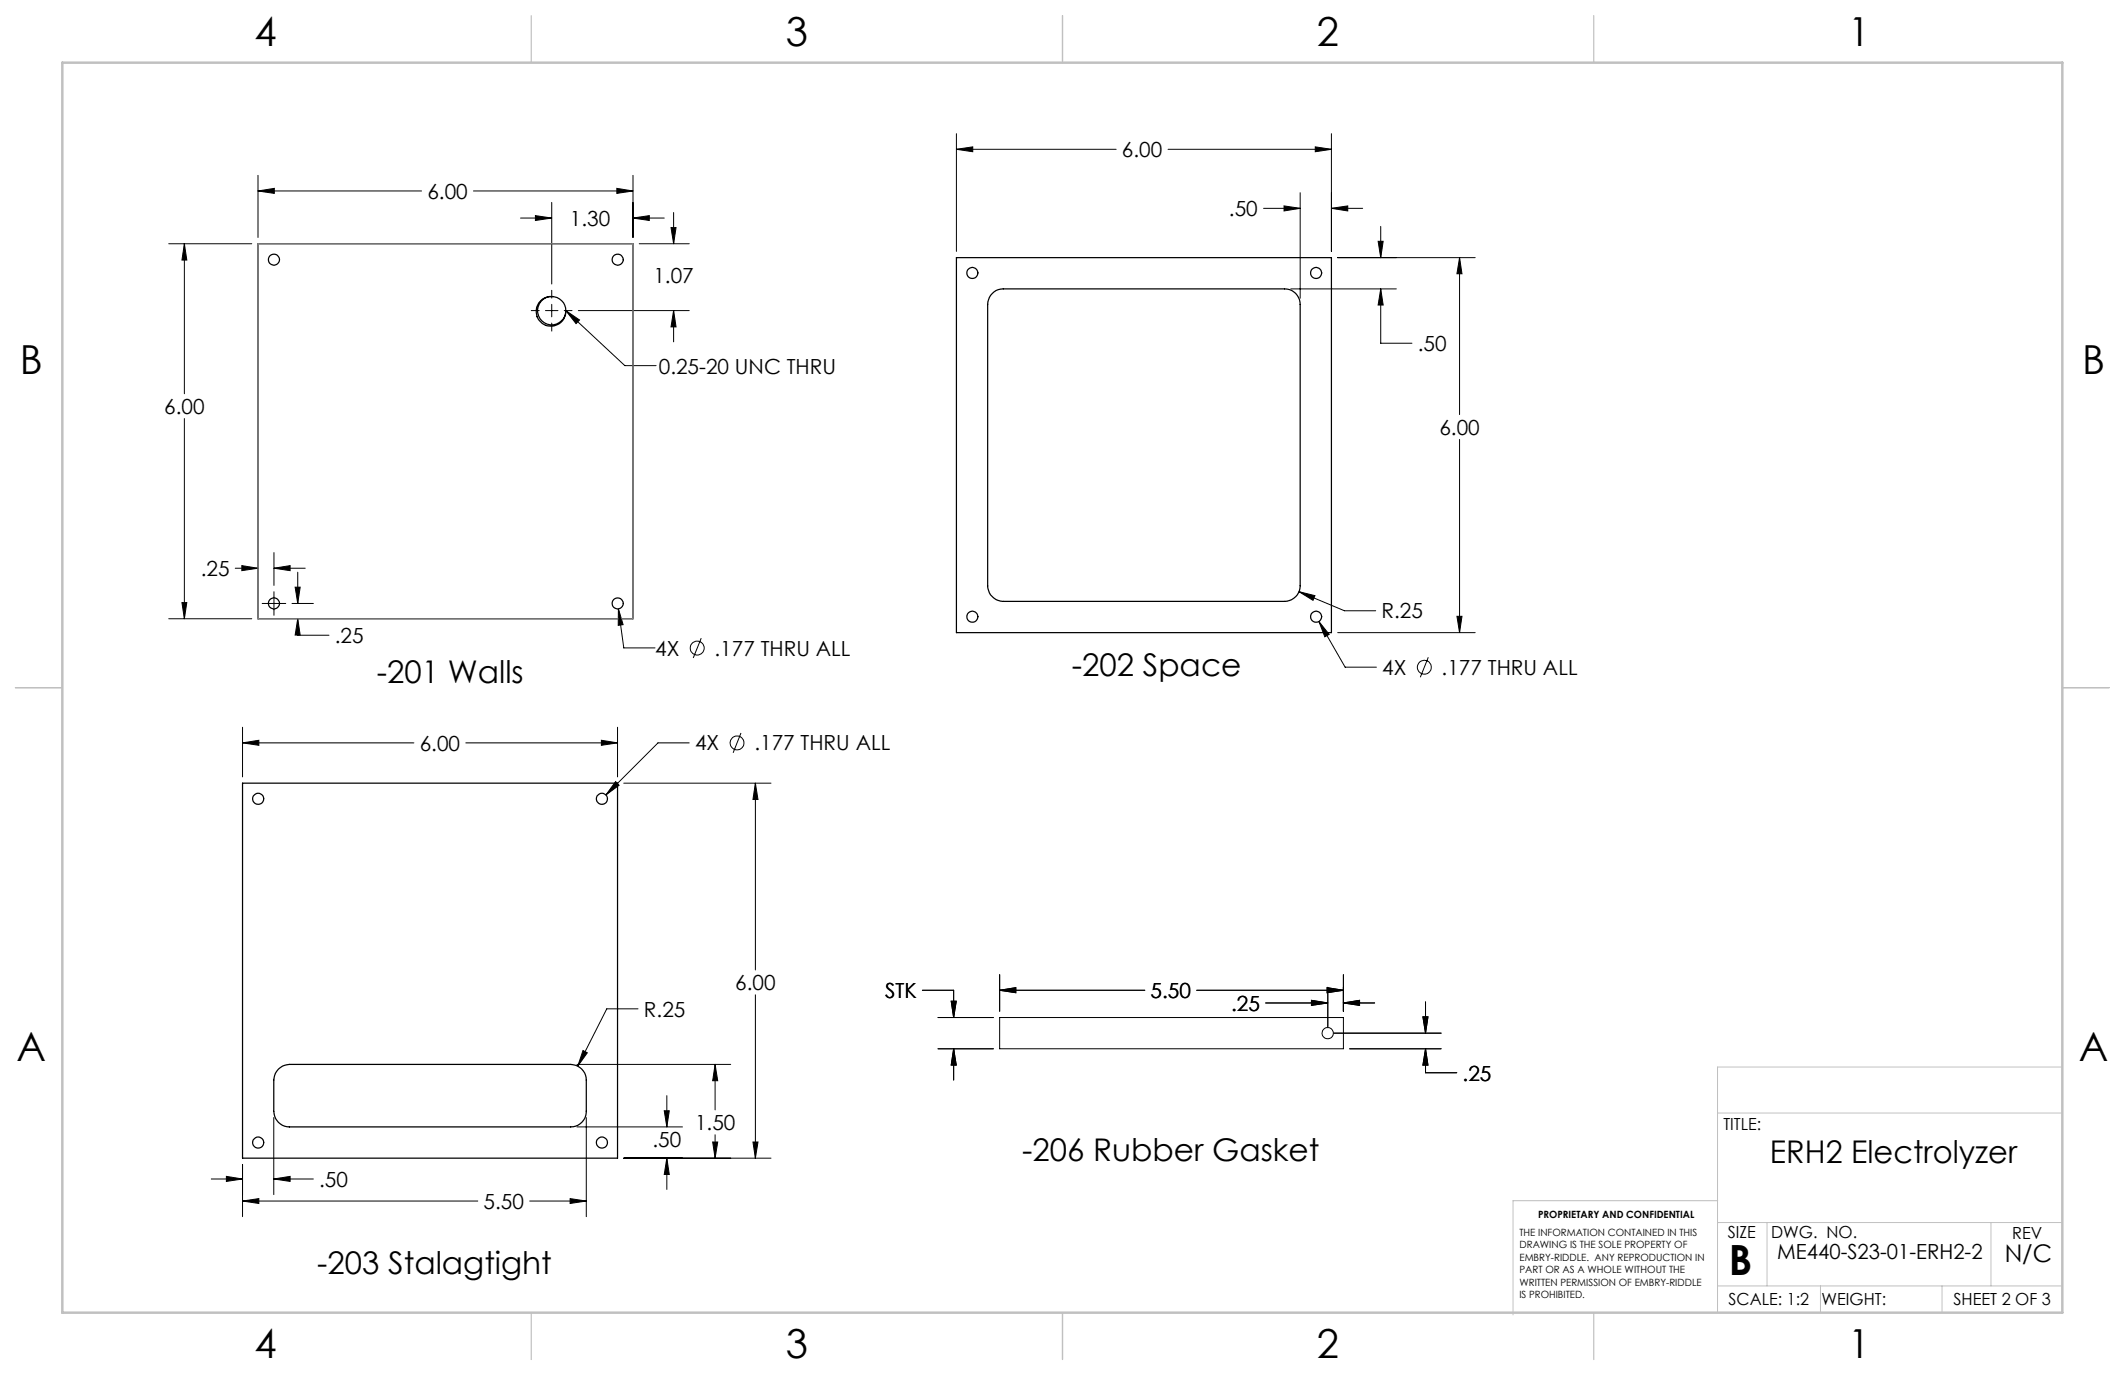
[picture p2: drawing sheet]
<svg xmlns="http://www.w3.org/2000/svg" width="432mm" height="279mm" viewBox="0 0 432 279" stroke-linecap="round" stroke-linejoin="round" font-family="sans-serif">
<path d="M419.1 216.8h-70.1v49.9M349 226.2h70.1M349 248.4h70.1M349 244h-41.6v23.2M359.1 248.4v12.9M404.6 248.4v12.9M349 261.3h70.1M369.9 261.3v5.4M394.6 261.3v5.4" fill="none" stroke="#c0c0c0" stroke-width=".2"/>
<path d="M108 3.2v9.5M215.9 3.2v9.5M323.8 3.2v9.5M3.1 139.7h9.6M419.1 139.7h9.5M108 266.7v9.6M215.9 266.7v9.6M323.8 266.7v9.6" fill="none" stroke="#c0c0c0" stroke-width=".25"/>
<path d="M12.7 12.7h406.4v254h-406.4z" fill="none" stroke="#c0c0c0" stroke-width=".5"/>
<g fill="none" stroke="#000" stroke-width=".25">
<path d="M52.4 49.5h76.2v76.2h-76.2zM194.3 52.4h76.2v76.2h-76.2zM201.6 59.6a2.81 2.81 0 0 1 2.3-.9h57.1a3.1 3.1 0 0 1 3.2 3.2v57.1a3.2 3.2 0 0 1-3.2 3.2h-57.1a3.3 3.3 0 0 1-3.2-3.2v-57.6a3.2 3.2 0 0 1 .9-1.8zM112.1 60.3a3 3 0 0 0-3.1 2.9 3 3 0 0 0 3 3.1 3 3 0 0 0 3-3.2M112.1 60.3a2.87 2.87 0 0 0-2.9 2.8 2.87 2.87 0 0 0 2.9 2.9 2.87 2.87 0 0 0 2.9-2.9M112.1 60.3h.1M112.1 60.3a2.89 2.89 0 0 1 2.9 2.8M49.3 159.1h76.2v76.2h-76.2zM56.6 217.2a3.2 3.2 0 0 1 2.2-.9h57.2a3.2 3.2 0 0 1 3.1 3.2v6.3a3.1 3.1 0 0 1-3.1 3.2h-57.2a3.2 3.2 0 0 1-3.2-3.2l.1-6.8a2.93 2.93 0 0 1 .9-1.8z"/>
<circle cx="55.7" cy="52.8" r="1.12"/>
<circle cx="125.5" cy="52.8" r="1.12"/>
<circle cx="197.6" cy="55.5" r="1.12"/>
<circle cx="267.4" cy="55.5" r="1.12"/>
<circle cx="55.7" cy="122.6" r="1.12"/>
<circle cx="125.5" cy="122.6" r="1.12"/>
<circle cx="197.6" cy="125.3" r="1.12"/>
<circle cx="267.4" cy="125.3" r="1.12"/>
<circle cx="52.5" cy="162.3" r="1.12"/>
<circle cx="122.3" cy="162.3" r="1.12"/>
<circle cx="52.5" cy="232.2" r="1.12"/>
<circle cx="122.3" cy="232.2" r="1.12"/>
</g>
<g fill="none" stroke="#000" stroke-width=".2">
<path d="M52.4 38.8l3.3-.5v1zM52.4 35.6v12.7M52.4 38.8h33.3M96.2 38.8h32.4M125.3 38.3l3.3 .5-3.3 .5zM128.6 35.6v12.7M194.3 27.2v23.9M194.3 30.3h32.5M194.3 30.3l3.4-.5v1zM237.3 30.3h33.2M264.2 39.2v21.4M267.3 29.8l3.2 .5-3.2 .5z"/>
<path d="M270.5 27.2v23.9M34.3 49.5h16.9M37.5 49.5l.5 3.3h-1zM37.5 49.5v30.5M105.8 44.3h6.3M108.8 43.8l3.3 .5-3.3 .5zM112.1 59v1.6M112.1 41.1v16.6M128.6 44.3l3.3-.5v1zM128.6 44.3h6.4M129.9 49.5h10.2M136.3 46.2h1.1l-.5 3.3z"/>
<path d="M136.9 43.2v6.3M256.8 42.3h7.4M260.9 41.8l3.3 .5-3.3 .6zM262.3 58.7h21.4M270.5 42.3l3.4-.5v1.1zM270.5 42.3h6.4M271.8 52.4h28M280 49h1.1l-.5 3.4zM280.6 58.7l.5 3.3h-1.1zM280.6 58.7v11h6.3M280.6 46v6.4M296.6 52.4l.5 3.2h-1z"/>
<path d="M296.6 52.4v31.8M107.9 63.1h1.7M110.8 63.1h2.6M112.1 61.8v2.6M112.1 65.7v1.6M114.7 63.1h1.5M115 63.1l12 11.2h6.3M115 63.1l2.8 1.9-.7 .8zM117.5 63.1h22.6M136.9 63.1l.5 3.3h-1.1zM136.9 63.1v6.4M37.5 85.1v40.6"/>
<path d="M296.6 89.3v39.3M47.8 115.5h4.6M49.1 114.9l3.3 .6-3.3 .5zM55.7 115.5l3.2-.6v1.1zM55.7 112.3v6.7M55.7 115.5h6.3M60 119.3h1l-.5 3.3zM60.5 116.3v6.3M34.3 125.7h16.9M37 122.4h1l-.5 3.3zM53.3 122.6h4.8M55.7 120.2v4.8"/>
<path d="M59.3 122.6h4.4M60.5 125.7l.5 3.3h-1zM60.5 125.7v3.4h6.4M125.7 123.7l1.1 8h6.3M125.7 123.7l.9 3.2-1 .2zM142.5 129.7l-1.6 4M263.9 120.2l3.3 .8-.4 1zM263.9 120.2l9.3 3.9h6.3M268 126.3l2.1 2.6-.9 .5zM268 126.3l5.3 9.3h6.4M271.8 128.6h28M290.2 133.6l-1.6 4"/>
<path d="M296.1 125.2h1l-.5 3.4zM49.3 151l3.3-.6v1zM49.3 147.8v10.1M49.3 151h34.8M94.7 151h30.8M122.2 150.4l3.3 .6-3.3 .4zM125.1 158.8l.7 .8-2.7 1.9zM125.5 147.8v10.1M126.8 159.1h29.9M140.1 151h-6.4l-10.6 10.5M150.6 148.9l-1.6 4.1M153.5 159.1l.5 3.4h-1z"/>
<path d="M153.5 159.1v38M203.1 198v7.5M273 198v7.5M117.2 216.3h31.3M118.5 213.5l.8 .4-1.9 2.7zM129.6 205h-6.3l-5.9 11.6M145.3 216.3v9.2M145.3 216.3l.5 3.3h-1zM153.5 202.1v33.2M187.4 201.2h6.4v5.6M190.6 206.8h11.3M190.6 213.1h11.3"/>
<path d="M193.3 203.4h1l-.5 3.4zM193.8 213.1l.5 3.3h-1zM193.8 213.1v6.4M203.1 201.2l3.3-.5v1zM203.1 206.8h69.9v6.3h-69.9zM203.1 201.2h29.5M243.2 201.2h29.8M257.2 203.8h12.6M266.5 203.3l3.3 .5-3.3 .5zM269.7 200.7l3.3 .5-3.3 .5zM269.8 200.6v8.1M271.1 209.9h21.7"/>
<path d="M273 203.8l3.3-.5v1zM273 203.8h6.3M274.2 213.1h18.6M289.1 206.6h1.1l-.5 3.3zM289.7 213.1l.5 3.3h-1.1zM289.7 213.1v4.9h6.3M289.7 203.6v6.3M42.9 239.6h6.4M46 239l3.3 .6-3.3 .5zM49.3 236.6v10.6M55.6 239.6l3.3-.6v1.1zM55.6 227.1v15.6"/>
<path d="M55.6 239.6h8.1M117.2 229h21.5M119.1 227.1v20.1M126.8 235.3h29.9M135 225.7h1l-.5 3.3zM135.5 235.3l.5 3.4h-1zM135.5 222.6v6.4M135.5 235.3v6.4M144.8 232.1h1l-.5 3.2zM145.3 230.6v4.7M153 232.1h1l-.5 3.2zM49.3 244.1l3.3-.5v.9z"/>
<path d="M49.3 244.1h47.8M107.6 244.1h11.5M115.9 243.6l3.2 .5-3.2 .4z"/>
<circle cx="141.7" cy="131.7" r="1.41"/>
<circle cx="289.4" cy="135.6" r="1.41"/>
<circle cx="149.8" cy="151" r="1.4"/>
<circle cx="269.8" cy="209.9" r="1.14"/>
</g>
<path d="M52.4 49.5h76.2v76.2h-76.2z" fill="none" stroke="#808080" stroke-width=".25"/>
<g fill="#000">
<path d="M115 63.1l2.8 1.9-.7 .8z"/>
<path d="M37.5 49.5l.5 3.3h-1zM37 122.4h1l-.5 3.3zM52.4 38.8l3.3-.5v1zM125.3 38.3l3.3 .5-3.3 .5zM128.6 44.3l3.3-.5v1zM108.8 43.8l3.3 .5-3.3 .5zM136.3 46.2h1.1l-.5 3.3zM136.9 63.1l.5 3.3h-1.1zM125.7 123.7l-.1 3.4 1-.2zM60 119.3h1l-.5 3.3zM60.5 125.7l.5 3.3h-1zM49.1 114.9l3.3 .6-3.3 .5zM55.7 115.5l3.2-.6v1.1zM296.1 125.2h1l-.5 3.4zM296.6 52.4l.5 3.2h-1zM267.3 29.8l3.2 .5-3.2 .5zM194.3 30.3l3.4-.5v1zM280.6 58.7l.5 3.3h-1.1zM280 49h1.1l-.5 3.4zM260.9 41.8l3.3 .5-3.3 .6zM270.5 42.3l3.4-.5v1.1zM263.9 120.2l2.9 1.8 .4-1zM268 126.3l1.2 3.1 .9-.5zM49.3 151l3.3-.6v1zM122.2 150.4l3.3 .6-3.3 .4zM153.5 159.1l.5 3.4h-1zM153 232.1h1l-.5 3.2zM135.5 235.3l.5 3.4h-1zM135 225.7h1l-.5 3.3zM144.8 232.1h1l-.5 3.2zM145.3 216.3l.5 3.3h-1zM118.5 213.5l-1.1 3.1 1.9-2.7zM46 239l3.3 .6-3.3 .5zM55.6 239.6l3.3-.6v1.1zM49.3 244.1l3.3-.5v.9zM115.9 243.6l3.2 .5-3.2 .4zM125.1 158.8l-2 2.7 2.7-1.9z"/>
<path d="M193.3 203.4h1l-.5 3.4zM193.8 213.1l.5 3.3h-1zM203.1 201.2l3.3-.5v1zM269.7 200.7l3.3 .5-3.3 .5zM266.5 203.3l3.3 .5-3.3 .5zM273 203.8l3.3-.5v1zM289.1 206.6h1.1l-.5 3.3zM289.7 213.1l.5 3.3h-1.1z"/>
<path d="M193.3 203.4h1l-.5 3.4zM193.8 213.1l.5 3.3h-1zM203.1 201.2l3.3-.5v1zM269.7 200.7l3.3 .5-3.3 .5zM266.5 203.3l3.3 .5-3.3 .5zM273 203.8l3.3-.5v1zM289.1 206.6h1.1l-.5 3.3zM289.7 213.1l.5 3.3h-1.1z"/>
</g>
<text font-size="8.5" x="351.3" y="259">B</text>
<g font-size="8.1">
<text x="51.7" y="9.3">4</text>
<text x="159.7" y="9.3">3</text>
<text x="267.6" y="9.3">2</text>
<text x="375.6" y="9.3">1</text>
<text x="4" y="76">B</text>
<text x="423.1" y="76">B</text>
<text x="3.3" y="215.7">A</text>
<text x="422.4" y="215.7">A</text>
<text x="51.7" y="276">4</text>
<text x="159.7" y="276">3</text>
<text x="267.6" y="276">2</text>
<text x="375.6" y="276">1</text>
</g>
<g font-size="6.3">
<text x="217.8" y="137.4">-202 Space</text>
<text x="76.6" y="138.8">-201 Walls</text>
<text x="207.7" y="236">-206 Rubber Gasket</text>
<text x="359.7" y="236.4">ERH2 Electrolyzer</text>
<text x="64.5" y="258.9">-203 Stalagtight</text>
</g>
<text font-size="4.9" x="407.4" y="256.5">N/C</text>
<g font-size="4.2">
<text x="228" y="31.9">6.00</text>
<text x="86.8" y="40.4">6.00</text>
<text x="115.8" y="45.9">1.30</text>
<text x="249.7" y="43.9">.50</text>
<text x="132.8" y="57.5">1.07</text>
<text x="288.1" y="71.3">.50</text>
<text x="133.9" y="75.9">0.25-20 UNC THRU</text>
<text x="33.4" y="84.1">6.00</text>
<text x="292.5" y="88.3">6.00</text>
<text x="40.8" y="117">.25</text>
<text x="280.7" y="125.7">R.25</text>
<text x="68" y="130.7">.25</text>
<text x="133.1" y="133.2">4X</text>
<text x="145.2" y="133.2">.177 THRU ALL</text>
<text x="280.9" y="137.1">4X</text>
<text x="292.9" y="137.1">.177 THRU ALL</text>
<text x="85.3" y="152.5">6.00</text>
<text x="141.2" y="152.5">4X</text>
<text x="153.3" y="152.5">.177 THRU ALL</text>
<text x="149.4" y="201.2">6.00</text>
<text x="179.9" y="202.8">STK</text>
<text x="233.8" y="202.8">5.50</text>
<text x="130.9" y="206.6">R.25</text>
<text x="250.2" y="205.4">.25</text>
<text x="297.2" y="219.6">.25</text>
<text x="132.6" y="233.1">.50</text>
<text x="141.2" y="229.6">1.50</text>
<text x="64.8" y="241.1">.50</text>
<text x="98.3" y="245.6">5.50</text>
<text x="361.1" y="255.9">ME440-S23-01-ERH2-2</text>
</g>
<g font-size="3.4">
<text x="350.2" y="229.5">TITLE:</text>
<text x="351.1" y="251.6">SIZE</text>
<text x="359.9" y="251.6">DWG. NO.</text>
<text x="408.9" y="251.7">REV</text>
<text x="351.2" y="265.2">SCALE: 1:2</text>
<text x="370.1" y="265.3">WEIGHT:</text>
<text x="396.9" y="265.2">SHEET 2 OF 3</text>
</g>
<g font-size="2">
<text x="308.8" y="251.2">THE INFORMATION CONTAINED IN THIS</text>
<text x="312.5" y="247.6">PROPRIETARY AND CONFIDENTIAL</text>
<text x="308.8" y="253.7">DRAWING IS THE SOLE PROPERTY OF</text>
<text x="308.8" y="256.2">EMBRY-RIDDLE. ANY REPRODUCTION IN</text>
<text x="308.8" y="258.7">PART OR AS A WHOLE WITHOUT THE</text>
<text x="308.8" y="261.3">WRITTEN PERMISSION OF EMBRY-RIDDLE</text>
<text x="308.8" y="263.8">IS PROHIBITED.</text>
</g>
</svg>
